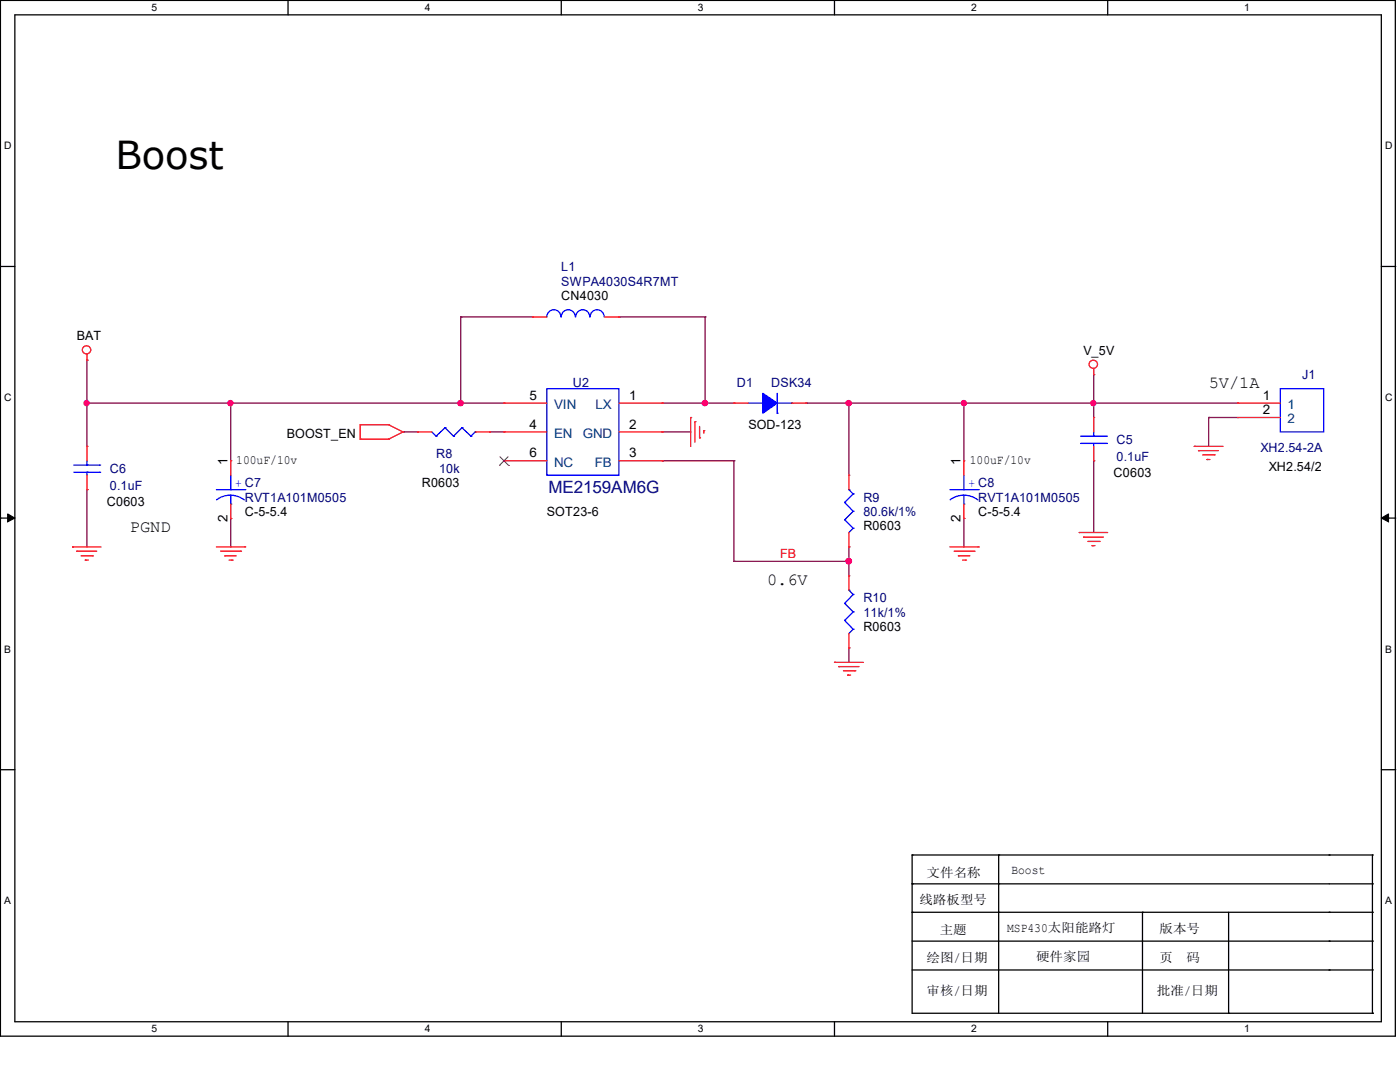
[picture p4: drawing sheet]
<svg xmlns="http://www.w3.org/2000/svg" width="279mm" height="216mm" viewBox="0 0 279 216" stroke-linecap="round" stroke-linejoin="round" font-family="sans-serif">
<path d="M.1 .1h278.4v206.7h-278.4zM3 3h272.7v200.9h-272.7z" fill="none" stroke="#000" stroke-width=".25"/>
<g fill="#fff">
<path d="M30.2 .4h1v2.2h-1z"/>
<path d="M30.2 204.2h1v2.2h-1z"/>
</g>
<path d="M57.5 .1v2.9M57.5 203.9v2.9" fill="none" stroke="#000" stroke-width=".25"/>
<g fill="#fff">
<path d="M84.8 .4h1v2.2h-1z"/>
<path d="M84.8 204.2h1v2.2h-1z"/>
</g>
<path d="M112 .1v2.9M112 203.9v2.9" fill="none" stroke="#000" stroke-width=".25"/>
<g fill="#fff">
<path d="M139.3 .4h1v2.2h-1z"/>
<path d="M139.3 204.2h1v2.2h-1z"/>
</g>
<path d="M166.5 .1v2.9M166.5 203.9v2.9" fill="none" stroke="#000" stroke-width=".25"/>
<g fill="#fff">
<path d="M193.8 .4h1v2.2h-1z"/>
<path d="M193.8 204.2h1v2.2h-1z"/>
</g>
<path d="M221.1 .1v2.9M221.1 203.9v2.9" fill="none" stroke="#000" stroke-width=".25"/>
<g fill="#fff">
<path d="M248.3 .4h1v2.2h-1z"/>
<path d="M248.3 204.2h1v2.2h-1z"/>
<path d="M.8 28h1.4v2.2h-1.4z"/>
<path d="M276.4 28h1.4v2.2h-1.4z"/>
<path d="M.8 78.2h1.4v2.2h-1.4z"/>
<path d="M276.4 78.2h1.4v2.2h-1.4z"/>
</g>
<path d="M.1 53.2h2.9M275.7 53.2h2.9" fill="none" stroke="#000" stroke-width=".25"/>
<g fill="#fff">
<path d="M.8 128.4h1.3v2.2h-1.3z"/>
<path d="M276.4 128.4h1.3v2.2h-1.3z"/>
</g>
<path d="M.1 103.4h2.9M275.7 103.4h2.9" fill="none" stroke="#000" stroke-width=".25"/>
<path d="M1.5 102.5l1.5 .9-1.5 .7zM275.7 103.4l1.4-.9v1.6z" fill="#000" stroke="#000" stroke-width=".2"/>
<g fill="#fff">
<path d="M.8 178.6h1.2v2.2h-1.2z"/>
<path d="M276.4 178.6h1.2v2.2h-1.2z"/>
</g>
<g fill="none" stroke="#000" stroke-width=".25">
<path d="M.1 153.6h2.9M275.7 153.6h2.9M182 170.6h.1M182 176.4h.1M182 170.6v31.6h91.9M182 170.6h91.9M182 176.4h91.9M199.3 176.4h.1M199.3 170.6h.1M199.3 170.6v31.6M265.3 170.6h.1M273.9 170.6h.1"/>
<path d="M273.9 176.4h.1M273.9 170.6v31.6M182 182h.1M182 182h91.9M182 187.8h91.9M182 193.5h91.9M199.3 182h.1M228 182h.1M228 182v20.2M245.2 182v20.2M265.3 182h.1M265.3 193.5h.1"/>
<path d="M265.3 187.8h.1M273.9 187.8h.1M273.9 182h.1M273.9 193.5h.1M245.2 202.2h.1M273.9 202.2h.1"/>
</g>
<g fill="none" stroke="#800040" stroke-width=".25">
<path d="M17.4 71.9h.1M17.4 71.9v17.2M91.9 63.2h.1M91.9 63.2h14.4M91.9 63.2v17.2M123.5 63.2h.1M123.5 63.2h17.2M140.7 63.2h.1M140.7 63.2v17.2M218.3 74.8h.1M218.3 74.8v8.5M17.4 97.7h.1"/>
<path d="M17.4 80.4h.1M17.4 97.7v11.4M17.4 80.4h83.2M46.1 80.4h.1M46.1 80.4v11.5M80.4 86.2h.1M80.4 86.2h2.9M91.9 80.4h.1M97.7 86.2h.1M97.7 86.2h2.9M132.2 80.4h.1M132.2 86.2h.1"/>
<path d="M132.2 91.9h.1M132.2 80.4h14.3M132.2 86.2h5.6M132.2 91.9h14.3M140.7 80.4h.1M146.5 91.9h.1M146.5 91.9v20.1M160.9 80.4h.1M160.9 80.4h86.1M169.4 80.4h.1M169.4 80.4v14.4M192.4 80.4h.1"/>
<path d="M192.4 80.4v11.5M218.3 91.9h.1M218.3 80.4h.1M218.3 91.9v14.4M241.2 83.3h.1M241.2 83.3h5.8M241.2 83.3v5.8M247 80.4h.1M46.1 103.5h.1M46.1 103.5v5.6M146.5 112h.1M146.5 112h22.9"/>
<path d="M169.4 109.1h.1M169.4 112h.1M169.4 109.1v5.8M192.4 103.5h.1M192.4 103.5v5.6M169.4 129.3h.1M169.4 129.3v2.9"/>
</g>
<g fill="#f0f" stroke="#f0f" stroke-width=".25">
<circle cx="17.3" cy="80.4" r=".51"/>
<circle cx="169.4" cy="80.4" r=".53"/>
<circle cx="169.4" cy="112" r=".55"/>
<circle cx="140.7" cy="80.4" r=".53"/>
<circle cx="218.2" cy="80.4" r=".51"/>
<circle cx="192.4" cy="80.4" r=".51"/>
<circle cx="91.9" cy="80.4" r=".53"/>
<circle cx="46" cy="80.4" r=".51"/>
</g>
<g fill="none" stroke="#f00" stroke-width=".25">
<path d="M17.4 71.9h.1M17.4 70.7v1.2M106.3 63.2h.1M106.3 63.2h2.8M120.6 63.2h2.9M123.5 63.2h.1M218.3 74.8h.1M218.3 73.6v1.2M17.4 97.7h.1M17.4 89.1h.1M17.4 89.1v2.8M17.4 94.8v2.9"/>
<path d="M46.1 91.9h.1M46.1 91.9v2.9M71.9 87.6h.1M71.9 84.8h.1M71.9 87.6h5.7M71.9 84.8v2.8M71.9 84.8h5.7M77.6 87.6h.1M77.6 84.8h.1M77.6 84.8l2.8 1.4M80.4 86.2h.1M80.4 86.2l-2.8 1.4"/>
<path d="M83.3 86.2h.1M83.3 86.2h2.9M94.8 86.2h2.9M97.7 86.2h.1M100.6 80.4h.1M100.6 91.9h.1M100.6 86.2h.1M100.6 80.4h8.5M100.6 86.2h8.5M100.6 91.9h8.5M123.5 80.4h8.7M123.5 86.2h8.7"/>
<path d="M123.5 91.9h8.7M132.2 86.2h.1M132.2 91.9h.1M132.2 80.4h.1M137.8 83.3h.1M137.8 83.3v5.8M138.7 84.2h.1M138.7 84.2v4M139.6 87.4h.1M139.6 85.1v2.3M140.5 85.9h.1M140.5 85.9v.5"/>
<path d="M146.5 80.4h.1M146.5 80.4h2.9M158 80.4h2.9M160.9 80.4h.1M169.4 94.8h.1M169.4 94.8v2.9M192.4 91.9h.1M192.4 91.9v2.9M218.3 91.9h.1M218.3 83.3h.1M218.3 83.3v2.9M218.3 89.1v2.8"/>
<path d="M238.3 89.1h.1M238.3 89.1h5.8M239.2 89.9h.1M239.2 89.9h4M240 90.8h2.3M240.9 91.7h.1M240.9 91.7h.6M242.3 90.8h.1M247 80.4h.1M247 83.3h.1M247 80.4h8.5M247 83.3h8.5"/>
<path d="M14.5 109.1h.1M14.5 109.1h5.7M15.3 110h.1M15.3 110h4M16.2 110.9h2.3M17 111.8h.1M17 111.8h.6M18.5 110.9h.1M43.2 109.1h5.7M44 110h4M44.9 110.9h.1M44.9 110.9h2.3"/>
<path d="M45.7 111.8h.6M46.1 103.5h.1M46.1 100.6v2.9M46.3 111.8h.1M48 110h.1M48.9 109.1h.1M169.4 109.1h.1M169.4 114.9h.1M169.4 106.3v2.8M169.4 114.9v2.9M189.6 109.1h5.6M190.4 110h4"/>
<path d="M191.3 110.9h.1M191.3 110.9h2.2M192.1 111.8h.6M192.4 103.5h.1M192.4 100.6v2.9M192.7 111.8h.1M194.4 110h.1M195.2 109.1h.1M215.4 106.3h.1M215.4 106.3h5.7M216.2 107.2h.1M216.2 107.2h4"/>
<path d="M217.1 108h2.3M217.9 108.9h.1M217.9 108.9h.6M219.4 108h.1M166.5 132.2h.1M166.5 132.2h5.8M167.4 133h.1M167.4 133h4M168.3 133.9h2.3M169.2 134.7h.1M169.2 134.7h.6M169.4 129.3h.1"/>
<path d="M169.4 126.4v2.9M170.6 133.9h.1"/>
<circle cx="17.3" cy="69.8" r=".83"/>
<circle cx="218.2" cy="72.7" r=".83"/>
</g>
<g fill="none" stroke="#00f" stroke-width=".25">
<path d="M109.1 77.6h14.4v17.2h-14.4zM109.1 63.2a1.4 1.4 0 0 1 1.4-1.4 1.4 1.4 0 0 1 1.4 1.4M112 63.2a1.4 1.4 0 0 1 1.4-1.4 1.4 1.4 0 0 1 1.4 1.4M114.9 63.2a1.4 1.4 0 0 1 1.4-1.4 1.4 1.4 0 0 1 1.4 1.4M117.8 63.2a1.4 1.4 0 0 1 1.4-1.4 1.4 1.4 0 0 1 1.4 1.4M155.1 78.5v4M255.5 77.6h8.7v8.6h-8.7zM14.7 92.8h5.2M14.7 94.2h5.2M17.4 94.2h.1M17.4 92.8h.1M17.4 91.9v.9"/>
<path d="M17.4 94.2v.6M19.9 92.8h.1M19.9 94.2h.1M43.2 97.7h5.7M46.1 97.7h.1M46.1 98.8l1.4 .3 1.3 .7M46.1 98.8a4.6 4.6 0 0 0-2.9 .9M46.1 94.8v2.9M46.1 98.8v1.8M48.9 97.7h.1M86.2 86.2l.8 .8M87 87h.1"/>
<path d="M88.8 85.3h.1M88.8 85.3l-1.8 1.7M88.8 85.3l1.7 1.7M90.5 87h.1M92.2 85.3h.1M92.2 85.3l-1.7 1.7M92.2 85.3l1.8 1.7M94 87h.1M94.8 86.2h.1M94.8 86.2l-.8 .8M149.4 80.4h2.8M152.2 80.4h.1"/>
<path d="M155.1 82.5h.1M155.1 80.4h2.9M158 80.4h.1M169.4 97.7h.1M169.4 97.7l.9 .9M170.3 98.6h.1M170.3 98.6l-1.7 1.6M189.6 97.7h5.6M192.4 97.7h.1M192.4 98.8l1.4 .3 1.4 .7M192.4 98.8l-1.5 .2-1.3 .7M192.4 94.8v2.9"/>
<path d="M192.4 98.8v1.8M195.2 97.7h.1M215.6 87h5.2M215.6 88.5h5.2M218.3 88.5h.1M218.3 87h.1M218.3 86.2v.8M218.3 88.5v.6M220.8 87h.1M220.8 88.5h.1M46.1 100.6h.1M168.6 103.7h.1"/>
<path d="M168.6 100.2h.1M168.6 103.7l1.7 1.7M168.6 100.2l1.7 1.8M169.4 117.8h.1M169.4 117.8l.9 .8M170.3 105.4h.1M170.3 102h.1M170.3 118.6h.1M170.3 105.4l-.9 .9M170.3 102l-1.7 1.7M170.3 118.6l-1.7 1.8M192.4 100.6h.1"/>
<path d="M168.6 123.8h.1M168.6 120.4h.1M168.6 123.8l1.7 1.8M168.6 120.4l1.7 1.7M170.3 125.6h.1M170.3 122.1h.1M170.3 125.6l-.9 .8M170.3 122.1l-1.7 1.7"/>
</g>
<path d="M99.7 92.9h.1M99.7 91.1l1.8 1.8M101.4 91.1l-1.7 1.8M101.5 92.9h.1" fill="none" stroke="#804000" stroke-width=".2"/>
<path d="M152.2 78.5l2.9 1.9-2.9 2.1z" fill-rule="evenodd" fill="#00f" stroke="#00f" stroke-width=".25"/>
<text font-size="7.7" x="23" y="33.7">Boost</text>
<g font-size="3.4">
<text x="241.2" y="77.4">5V/1A</text>
<text x="25.9" y="106.1">PGND</text>
<text x="153.1" y="116.7">0.6V</text>
</g>
<text font-size="3.4" fill="#000080" x="109.5" y="98.5">ME2159AM6G</text>
<g font-size="2.6">
<text x="105.7" y="79.8">5</text>
<text x="125.6" y="79.8">1</text>
<text x="252.1" y="79.8">1</text>
<text x="252.1" y="82.6">2</text>
<text x="105.7" y="85.5">4</text>
<text x="125.6" y="85.5">2</text>
<text x="45.4" y="92.8" transform="rotate(-90 45.4 92.8)">1</text>
<text x="105.7" y="91.3">6</text>
<text x="125.6" y="91.3">3</text>
<text x="191.7" y="92.8" transform="rotate(-90 191.7 92.8)">1</text>
<text x="45.4" y="104.1" transform="rotate(-90 45.4 104.1)">2</text>
<text x="191.7" y="104.1" transform="rotate(-90 191.7 104.1)">2</text>
</g>
<g font-size="2.6" fill="#004080">
<text x="110.6" y="81.6">VIN</text>
<text x="118.9" y="81.6">LX</text>
<text x="257" y="81.6">1</text>
<text x="110.6" y="87.4">EN</text>
<text x="116.3" y="87.4">GND</text>
<text x="257" y="84.5">2</text>
<text x="110.6" y="93.1">NC</text>
<text x="118.7" y="93.1">FB</text>
</g>
<g font-size="2.5" fill="#000080">
<text x="112" y="54.1">L1</text>
<text x="112" y="57">SWPA4030S4R7MT</text>
<text x="114.3" y="77.1">U2</text>
<text x="147.1" y="77.1">D1</text>
<text x="153.9" y="77.1">DSK34</text>
<text x="259.8" y="75.7">J1</text>
<text x="222.8" y="88.6">C5</text>
<text x="21.9" y="94.3">C6</text>
<text x="87" y="91.4">R8</text>
<text x="87.6" y="94.3">10k</text>
<text x="222.8" y="92">0.1uF</text>
<text x="251.5" y="90.3">XH2.54-2A</text>
<text x="21.9" y="97.8">0.1uF</text>
<text x="48.9" y="100.1">RVT1A101M0505</text>
<text x="172.3" y="100.1">R9</text>
<text x="195.2" y="100.1">RVT1A101M0505</text>
<text x="172.3" y="103">80.6k/1%</text>
<text x="172.3" y="120.1">R10</text>
<text x="172.3" y="123">11k/1%</text>
</g>
<g font-size="2.5">
<text x="112" y="59.9">CN4030</text>
<text x="15.3" y="67.9">BAT</text>
<text x="216.2" y="70.8">V_5V</text>
<text x="57.2" y="87.5">BOOST_EN</text>
<text x="149.4" y="85.7">SOD-123</text>
<text x="47.2" y="92.6">100uF/10v</text>
<text x="193.5" y="92.6">100uF/10v</text>
<text x="222.2" y="95.2">C0603</text>
<text x="253.2" y="94.1">XH2.54/2</text>
<text x="21.3" y="100.9">C0603</text>
<text x="84.2" y="97.2">R0603</text>
<text x="48.9" y="103">C-5-5.4</text>
<text x="109.1" y="103">SOT23-6</text>
<text x="172.3" y="105.8">R0603</text>
<text x="195.2" y="103">C-5-5.4</text>
<text x="172.3" y="125.9">R0603</text>
<text x="184.9" y="175">文件名称</text>
<text x="201.8" y="174.4">Boost</text>
<text x="183.5" y="180.4">线路板型号</text>
<text x="201" y="185.9">MSP430太阳能路灯</text>
<text x="184.9" y="191.9">绘图/日期</text>
<text x="187.5" y="186.4">主题</text>
<text x="206.8" y="191.7">硬件家园</text>
<text x="231.4" y="191.9">页</text>
<text x="231.4" y="186.2">版本号</text>
<text x="236.8" y="191.9">码</text>
<text x="184.9" y="198.5">审核/日期</text>
<text x="230.9" y="198.5">批准/日期</text>
</g>
<g font-size="2.5" fill="#00f">
<text x="46.9" y="97.2">+ C7</text>
<text x="193.3" y="97.2">+ C8</text>
</g>
<text font-size="2.5" fill="#f00" x="155.7" y="111.4">FB</text>
<g font-size="2">
<text x="30.2" y="2.2">5</text>
<text x="84.8" y="2.2">4</text>
<text x="139.3" y="2.2">3</text>
<text x="193.8" y="2.2">2</text>
<text x="248.3" y="2.2">1</text>
<text x=".8" y="29.8">D</text>
<text x="276.4" y="29.8">D</text>
<text x=".8" y="80">C</text>
<text x="276.4" y="80">C</text>
<text x=".8" y="130.2">B</text>
<text x="276.4" y="130.2">B</text>
<text x=".8" y="180.4">A</text>
<text x="276.4" y="180.4">A</text>
<text x="30.2" y="206">5</text>
<text x="84.8" y="206">4</text>
<text x="139.3" y="206">3</text>
<text x="193.8" y="206">2</text>
<text x="248.3" y="206">1</text>
</g>
</svg>
